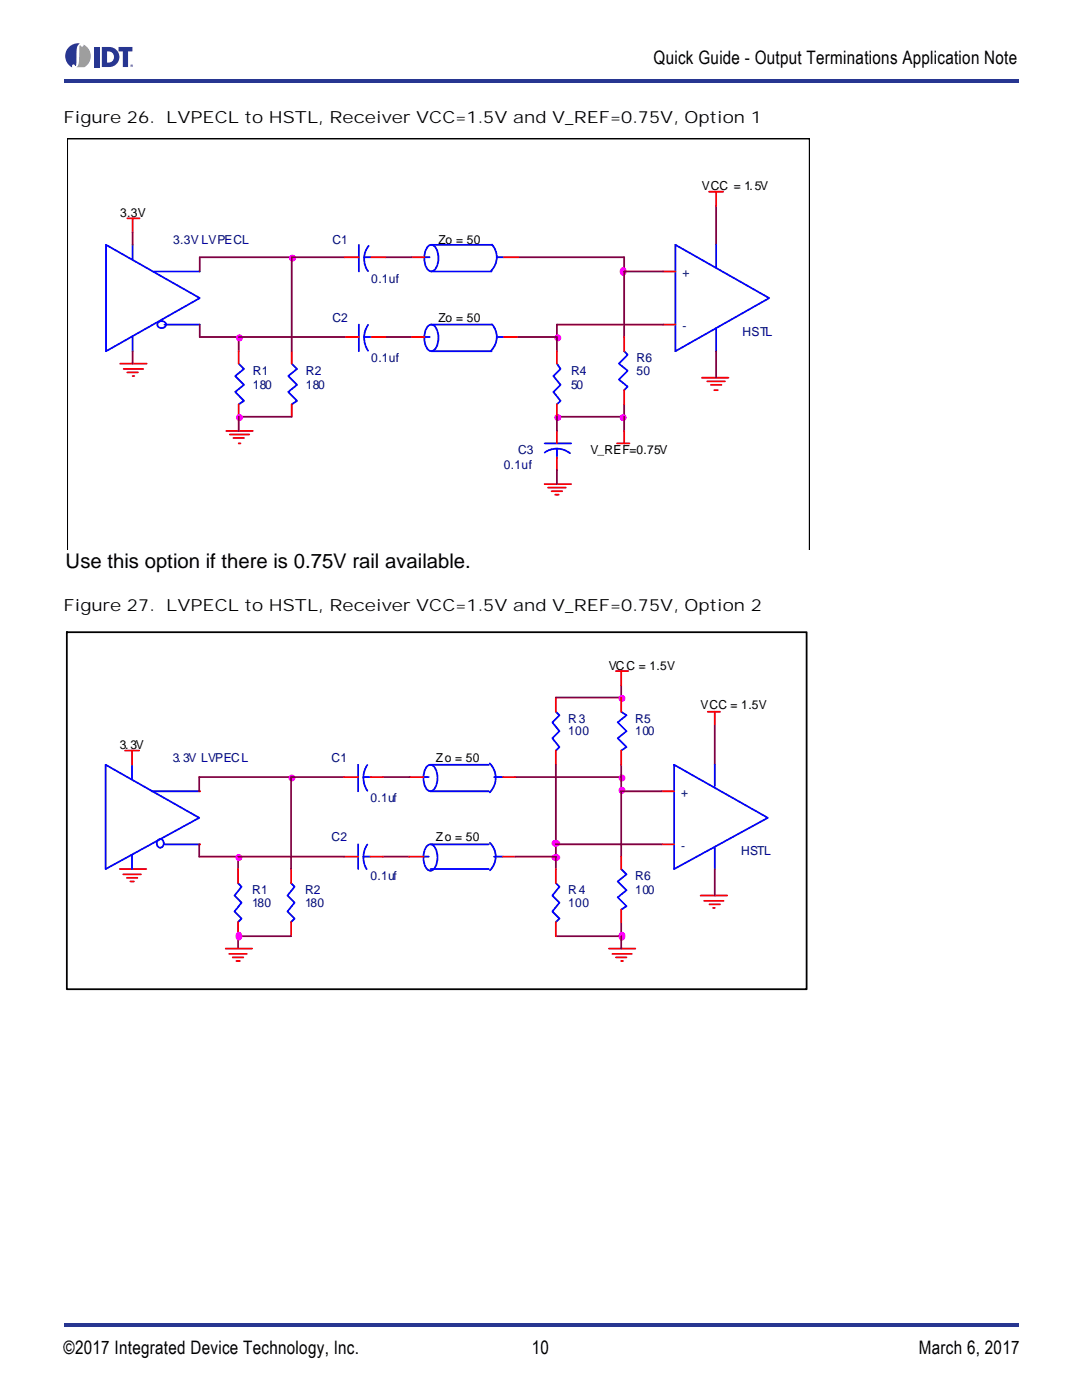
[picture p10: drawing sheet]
<svg xmlns="http://www.w3.org/2000/svg" width="216mm" height="279mm" viewBox="0 0 216 279" stroke-linecap="round" stroke-linejoin="round" font-family="sans-serif">
<g fill="#273691">
<path d="M12.7 264h190.5v.7h-190.5z"/>
<path d="M12.7 15.9h190.5v.7h-190.5z"/>
</g>
<path d="M12.9 8.5h13.7v4.9h-13.7z" fill="#fff"/>
<g fill="#223392">
<path d="M18.8 9.4h1v4h-1z"/>
<path d="M23.7 9.4h2.7v.9h-.8v3.1h-1.1v-3.1h-.8z"/>
<path d="M14 9.2a2.54 2.54 0 0 1 2-.5 2.1 2.1 0 0 0-.7 2.2v.4a2.66 2.66 0 0 1-.3 1.9 .33 .33 0 0 0-.4-.3 .33 .33 0 0 0-.2 .5 2.47 2.47 0 0 1-.4-4.2z"/>
<path d="M21.4 10.3a1.15 1.15 0 0 1 1.3 1.1 1.15 1.15 0 0 1-1.3 1.1zM20.3 9.4v4a2.95 2.95 0 0 0 3.2-1 2 2 0 0 0-1.7-3z"/>
</g>
<path d="M15.9 9h.1a.33 .33 0 0 0 .4 .3 .33 .33 0 0 0 .3-.4 2.56 2.56 0 0 1 .1 4.5h-1.6l.3-.3 .2-.5z" fill="#949ca2"/>
<path d="M26 13.1a.27 .27 0 0 1 .5 0 .27 .27 0 0 1-.5 0zM26.1 13.1a.21 .21 0 0 0 .4 0 .21 .21 0 0 0-.4 0zM26.2 13h.2v.2l-.2-.1v.1z" fill="#223392"/>
<path d="M13.4 27.6h148.2v82.1h-148.2z" fill="#fff"/>
<path d="M68.8 51.3h-28.9M103.4 51.3h21.1v2.9M124.5 54.2h7.8M124.5 54.2v13.1M142.9 41.1v7.8M39.9 67.3h7.7v2.8M76.9 67.3h5.3M132.3 64.8h-21.2v5.3M124.5 80.7v2.5h-13.4" fill="none" stroke="#800040" stroke-width=".35"/>
<g fill="#f0f" stroke="#f0f" stroke-width=".35">
<path d="M124 53.7a.61 .61 0 0 1 .8 .1 .61 .61 0 0 1-.1 .8 .61 .61 0 0 1-.8-.1 .61 .61 0 0 1 .1-.8z" fill-rule="evenodd"/>
<circle cx="111.3" cy="67.4" r=".53"/>
<circle cx="47.8" cy="67.4" r=".53"/>
<circle cx="58.4" cy="51.5" r=".52"/>
<circle cx="111.3" cy="83.3" r=".52"/>
<circle cx="124.3" cy="83.3" r=".52"/>
</g>
<g fill="none" stroke="#00f" stroke-width=".35">
<path d="M21.2 48.9l18.7 10.6-18.7 10.6zM26.5 48.9v2.8M30.7 54.2h9.2M84.7 51.3h1M85.4 49.2a.97 .97 0 0 1 .9-.3 .97 .97 0 0 1 .8 .7 3.8 3.8 0 0 1-.7 4.5 1.03 1.03 0 0 1-1.3-.7 4.3 4.3 0 0 1 .3-4.2zM86.1 48.9h12M86.1 54.2h12M98.2 48.8a3.8 3.8 0 0 1-.2 5.3M99.1 51.3h1.4M134.8 48.9l18.7 10.6-18.7 10.6zM142.9 48.9v4.6M26.5 67.3v2.8"/>
<path d="M31.6 64.3a.79 .79 0 0 1 1.2-.1 .79 .79 0 0 1 .1 1.1 .79 .79 0 0 1-1.1 .1 .79 .79 0 0 1-.2-1.1zM32.8 64.8h7.1M47.6 72.6l1.1 1-1.8 1.4 1.8 1.8-1.8 1.4 1.8 1.8-1.1 .7M84.7 67.3h1M85.4 65.1a.97 .97 0 0 1 .9-.3 .97 .97 0 0 1 .8 .8 3.8 3.8 0 0 1-.7 4.4 1.03 1.03 0 0 1-1.3-.7 4.3 4.3 0 0 1 .3-4.2zM86.1 64.8h12M86.1 70.1h12M98.2 64.7a3.8 3.8 0 0 1-.2 5.3M99.1 67.3h1.4M142.9 65.5v4.6"/>
</g>
<g fill="none" stroke="#f00" stroke-width=".35">
<path d="M82.2 51.3h2.5M100.5 51.3h2.9M132.3 54.2h2.5M24 72.6h5.3M24.7 73.6h3.9M25.4 74.3h2.1M26.5 75h.3M47.6 70.1v2.5M82.2 67.3h2.5M100.5 67.3h2.9M132.3 64.8h2.5M140.1 75.4h5.3"/>
<path d="M141.1 76.1h3.6M141.8 76.8h2.2M142.5 77.9h.7M45.1 86h5.3M45.9 86.7h3.8M46.6 87.4h2.1M47.6 88.5h.4M47.6 80.7v2.5"/>
</g>
<g fill="#f00">
<circle cx="39.9" cy="54.2" r=".18"/>
<circle cx="39.9" cy="64.8" r=".18"/>
</g>
<path d="M71.6 48.9v5.3M72.7 51.3h1.4M73.6 49.1a4.2 4.2 0 0 0-.2 5M58.2 72.6l1.1 1-1.8 1.4 1.8 1.8-1.8 1.4 1.8 1.8-1.1 .7M71.6 64.8v5.3M72.7 67.3h1.4M73.4 64.8a4.6 4.6 0 0 0 0 5.2M111.1 72.6l.7 1-1.4 1.4 1.4 1.8-1.4 1.4 1.4 1.8-.7 .7M124.5 70.1l.7 .7-1.7 1.8 1.7 1.4-1.7 1.7 1.7 1.5-.7 .7M108.7 88.5h5.3M108.7 90.3a4.3 4.3 0 0 1 5 .2M111.1 89.5v1.8" fill="none" stroke="#00f" stroke-width=".35"/>
<g fill="none" stroke="#f00" stroke-width=".35">
<path d="M141.5 38.3h2.8M142.9 38.3v2.8M25.4 43.6h2.5M26.5 43.6v2.8M68.8 51.3h2.8M74.1 51.3h2.8M58.2 70.1v2.5M68.8 67.3h2.8M74.1 67.3h2.8M111.1 70.1v2.5M124.5 67.3v2.8M124.5 77.9v2.8"/>
<path d="M58.2 80.7v2.5M108.7 96.6h5.3M109.4 97.3h3.5M110.1 98h2.1M110.8 98.7h.7M111.1 80.7v2.5M111.1 86v2.5M111.1 91.3v2.5M123.1 88.5h2.5M124.5 86v2.5"/>
</g>
<path d="M13.4 109.7v-82h148.2v82" fill="none" stroke="#000" stroke-width=".35"/>
<g fill="none" stroke="#800040" stroke-width=".35">
<path d="M26.5 46.4v2.5M39.9 51.3v2.9M58.2 51.3v18.8M76.9 51.3h5.3M26.5 70.1v2.5M39.9 64.8v2.5M47.6 67.3h21.2M103.4 67.3h7.7M142.9 70.1v5.3M58.2 83.2h-10.6v2.8M111.1 83.2v2.8M111.1 93.8v2.8"/>
<path d="M124.5 83.2v2.8"/>
</g>
<circle cx="47.8" cy="83.3" r=".52" fill="#f0f" stroke="#f0f" stroke-width=".35"/>
<path d="M12.7 124.8h150v74h-150z" fill="#fff"/>
<g fill="none" stroke="#00f" stroke-width=".35">
<path d="M21.1 152.6l18.7 10.6-18.7 10.2zM26.4 152.6v2.8M30.2 157.9h9.6M84.5 155.1h1.1M85.2 153a.97 .97 0 0 1 1-.3 .97 .97 0 0 1 .7 .7 3.8 3.8 0 0 1-.6 4.4 1.03 1.03 0 0 1-1.4-.7 4.3 4.3 0 0 1 .3-4.1zM85.9 157.9h11.6M85.9 152.6h11.6M97.7 152.4a4.1 4.1 0 0 1 0 5.7M98.6 155.1h1.8M110.9 142l.7 .7-1.4 1.5 1.4 1.7-1.4 1.4 1.4 1.8-.7 .7M134.5 152.6l18.7 10.6-18.7 10.2zM142.6 152.6v4.3"/>
<path d="M26.4 170.6v2.8M31.5 167.7a.79 .79 0 0 1 1.1 .1 .79 .79 0 0 1-.1 1.1 .79 .79 0 0 1-1.1-.1 .79 .79 0 0 1 .1-1.1zM32.7 168.5h7.1M47.5 176.3l.7 .7-1.4 1.7 1.4 1.4-1.4 1.8 1.4 1.4-.7 .7M58.1 176.3l.7 .7-1.4 1.7 1.4 1.4-1.4 1.8 1.4 1.4-.7 .7M84.5 171h1.1M85.2 168.9a.97 .97 0 0 1 1-.4 .97 .97 0 0 1 .7 .8 3.8 3.8 0 0 1-.6 4.4 1.03 1.03 0 0 1-1.4-.7 4.3 4.3 0 0 1 .3-4.1zM85.9 173.4h11.6M85.9 168.5h11.6M97.8 168.2a3.9 3.9 0 0 1 0 5.5M98.6 171h1.8M142.6 169.2v4.2"/>
</g>
<g fill="none" stroke="#f00" stroke-width=".35">
<path d="M110.9 139.2v2.8M122.9 133.9h2.5M124 133.9v2.9M81.7 155.1h2.8M100.4 155.1h2.4M110.9 149.8v2.8M132.1 157.9h2.4M23.9 173.4h5.3M24.6 174.5h3.5M25.3 175.2h2.1M26 175.9h.7M47.5 173.4v2.9"/>
<path d="M58.1 173.4v2.9M81.7 171h2.8M100.4 171h2.4M132.1 168.5h2.4M139.8 178.7h5.3M140.5 179.8h3.9M45 189.3h5.3M45.7 190.4h3.6M46.4 191.1h2.2M47.2 191.8h.7M47.5 184v2.8M58.1 184v2.8"/>
<path d="M141.6 180.5h2.1M142.3 181.2h.3"/>
</g>
<g fill="none" stroke="#800040" stroke-width=".35">
<path d="M124 136.8v2.4M39.8 155.1h28.8M76.4 155.1h5.3M102.8 155.1h21.2M110.9 152.6v20.8M124 152.6v18.4M124 157.9h8.1M142.6 144.5v8.1M39.8 171h7.7v2.4M76.4 171h5.3M110.9 168.5h21.2M47.5 186.8v2.5"/>
<path d="M124 184v2.8h-13.1"/>
</g>
<g fill="#f0f" stroke="#f0f" stroke-width=".35">
<path d="M110.4 170.8a.62 .62 0 0 1 .9-.2 .62 .62 0 0 1 .1 .9 .62 .62 0 0 1-.9 .1 .62 .62 0 0 1-.1-.8z" fill-rule="evenodd"/>
<path d="M110.4 167.9a.62 .62 0 0 1 .9-.1 .62 .62 0 0 1 .1 .9 .62 .62 0 0 1-.9 .1 .62 .62 0 0 1-.1-.9z" fill-rule="evenodd"/>
<path d="M123.7 186.3a.62 .62 0 0 1 .9 .2 .62 .62 0 0 1-.1 .8 .51 .51 0 0 1-.7 .1 .51 .51 0 0 1-.2-.6z" fill-rule="evenodd"/>
<circle cx="124.1" cy="155.3" r=".52"/>
<circle cx="124.1" cy="157.7" r=".52"/>
<circle cx="47.7" cy="171.1" r=".52"/>
<circle cx="58.2" cy="155.3" r=".52"/>
</g>
<g fill="#f00">
<circle cx="39.8" cy="157.9" r=".18"/>
<circle cx="39.8" cy="168.5" r=".18"/>
</g>
<path d="M13.3 126.2h147.7v71.2h-147.7z" fill="none" stroke="#000" stroke-width=".35"/>
<path d="M110.9 139.2h13.1M39.8 155.1v2.8M58.1 155.1v18.3M39.8 168.5v2.5M47.5 171h21.1M102.8 171h8.1M142.6 173.4v5.3M47.5 186.8h10.6M124 186.8v2.5" fill="none" stroke="#800040" stroke-width=".35"/>
<g fill="none" stroke="#f00" stroke-width=".35">
<path d="M124 139.2v2.8M25 149.8h2.8M26.4 149.8v2.8M68.6 155.1h2.9M73.9 155.1h2.5M124 149.8v2.8M141.2 142h2.5M142.6 142v2.5M68.6 171h2.9M73.9 171h2.5M110.9 173.4v2.9M124 171v2.4"/>
<path d="M110.9 184v2.8M121.5 189.3h5.3M122.2 190.4h3.9M122.9 191.1h2.1M124 191.8h.3M124 181.5v2.5"/>
</g>
<g fill="#f0f" stroke="#f0f" stroke-width=".35">
<path d="M47.3 186.3a.51 .51 0 0 1 .6-.1 .51 .51 0 0 1 .3 .6 .53 .53 0 0 1-.5 .7 .53 .53 0 0 1-.5-.7z" fill-rule="evenodd"/>
<circle cx="124.1" cy="139.4" r=".52"/>
</g>
<path d="M71.5 152.6v5.3M72.5 155.1h1.4M73.3 152.7a4.6 4.6 0 0 0 0 5.1M124 142l1 .7-1.7 1.5 1.7 1.7-1.7 1.4 1.7 1.8-1 .7M71.5 168.5v4.9M72.5 171h1.4M73.3 168.5a4.6 4.6 0 0 0-.1 5M110.9 176.3l.7 .7-1.4 1.7 1.4 1.4-1.4 1.8 1.4 1.4-.7 .7M124 173.4l1 1.1-1.7 1.4 1.7 1.8-1.7 1.4 1.7 1.7-1 .7" fill="none" stroke="#00f" stroke-width=".35"/>
<text font-size="4" x="13.1" y="113.4">Use this option if there is 0.75V rail available.</text>
<g font-size="3.7">
<text x="130.4" y="12.9">Quick Guide - Output Terminations Application Note</text>
<text x="12.7" y="270.3">©2017 Integrated Device Technology, Inc.</text>
<text x="106.1" y="270.3">10</text>
<text x="183.4" y="270.3">March 6, 2017</text>
</g>
<g font-size="3.3">
<text x="12.7" y="24.6">Figure 26. LVPECL to HSTL, Receiver VCC=1.5V and V_REF=0.75V, Option 1</text>
<text x="12.7" y="121.9">Figure 27. LVPECL to HSTL, Receiver VCC=1.5V and V_REF=0.75V, Option 2</text>
</g>
<g font-size="2.5">
<text x="140.1" y="38">VCC = 1.5V</text>
<text x="24" y="43.3">3.3V</text>
<text x="87.5" y="48.6">Zo = 50</text>
<text x="87.5" y="64.2">Zo = 50</text>
<text x="117.8" y="90.7">V_REF=0.75V</text>
<text x="121.5" y="133.7">VCC = 1.5V</text>
<text x="139.8" y="141.4">VCC = 1.5V</text>
<text x="23.9" y="149.6">3.3V</text>
<text x="87" y="152">Zo = 50</text>
<text x="87" y="167.9">Zo = 50</text>
</g>
<g font-size="2.5" fill="#000080">
<text x="34.6" y="48.6">3.3V LVPECL</text>
<text x="66.3" y="48.6">C1</text>
<text x="74.1" y="56.4">0.1uf</text>
<text x="66.3" y="64.2">C2</text>
<text x="148.2" y="67">HSTL</text>
<text x="50.4" y="74.8">R1</text>
<text x="50.4" y="77.6">180</text>
<text x="61" y="74.8">R2</text>
<text x="61" y="77.6">180</text>
<text x="74.1" y="72.3">0.1uf</text>
<text x="114" y="74.8">R4</text>
<text x="114" y="77.6">50</text>
<text x="127" y="72.3">R6</text>
<text x="127" y="74.8">50</text>
<text x="100.5" y="93.5">0.1uf</text>
<text x="103.4" y="90.7">C3</text>
<text x="113.4" y="144.3">R3</text>
<text x="113.4" y="146.7">100</text>
<text x="126.8" y="144.3">R5</text>
<text x="126.8" y="146.7">100</text>
<text x="34.5" y="152">3.3V LVPECL</text>
<text x="66.2" y="152">C1</text>
<text x="73.9" y="160.1">0.1uf</text>
<text x="66.2" y="167.9">C2</text>
<text x="147.9" y="170.7">HSTL</text>
<text x="50.3" y="178.5">R1</text>
<text x="60.9" y="178.5">R2</text>
<text x="73.9" y="175.7">0.1uf</text>
<text x="113.4" y="178.5">R4</text>
<text x="126.8" y="175.7">R6</text>
<text x="126.8" y="178.5">100</text>
<text x="50.3" y="181">180</text>
<text x="60.9" y="181">180</text>
<text x="113.4" y="181">100</text>
</g>
<g font-size="2.5" fill="#004080">
<text x="136.2" y="55.3">+</text>
<text x="136.2" y="65.9">-</text>
<text x="135.9" y="159.1">+</text>
<text x="135.9" y="169.7">-</text>
</g>
</svg>
